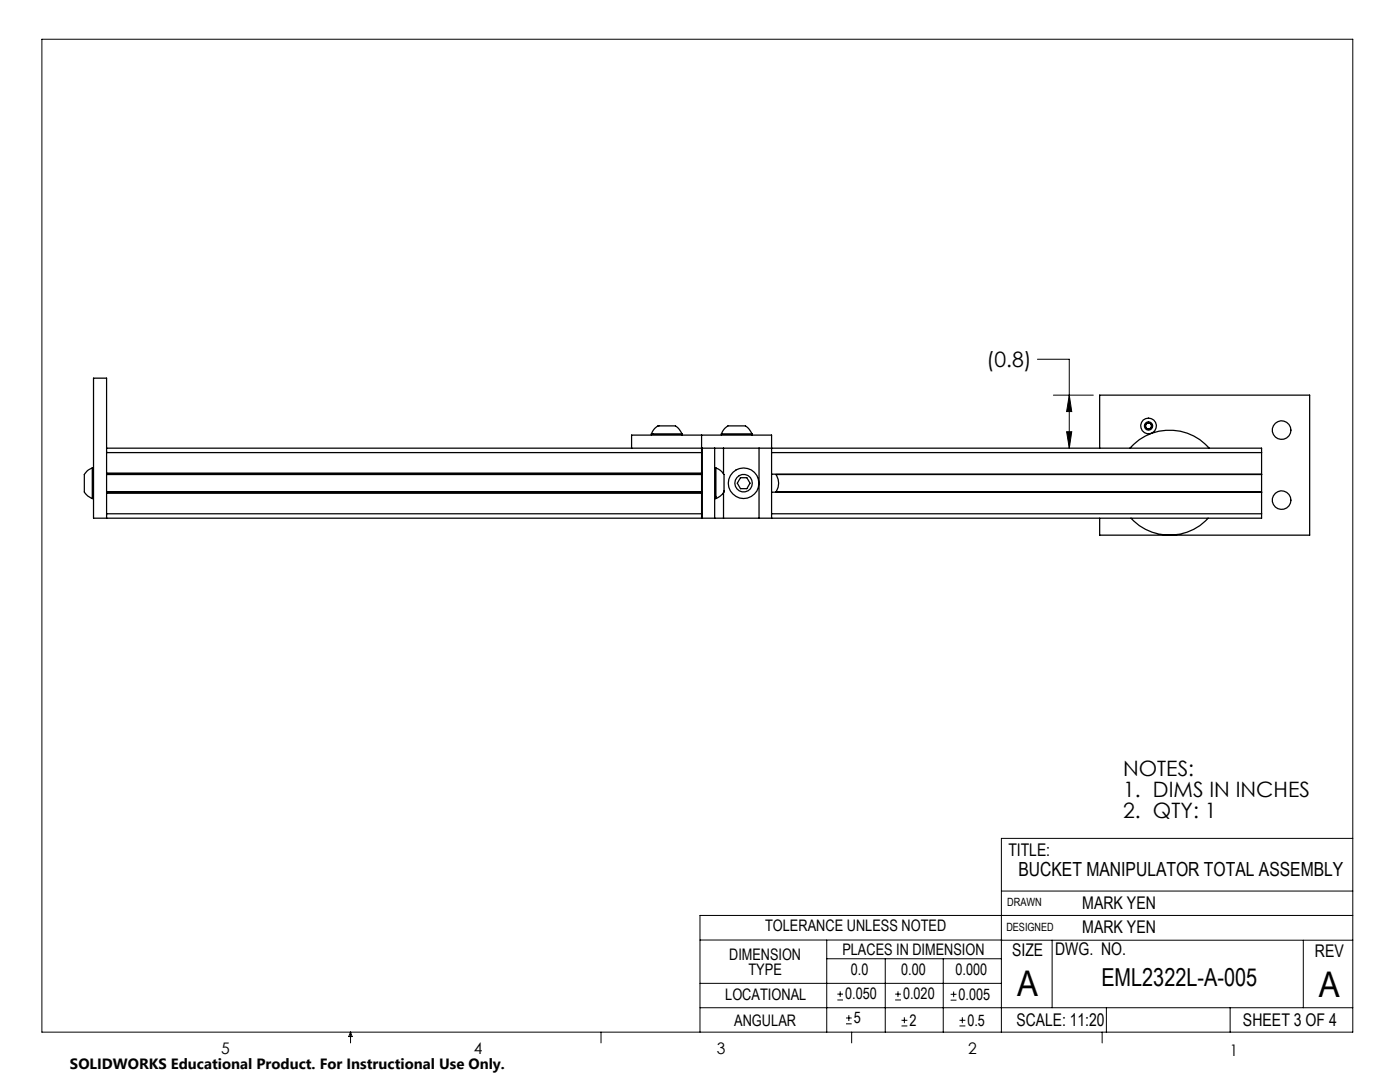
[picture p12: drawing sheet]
<svg xmlns="http://www.w3.org/2000/svg" width="279mm" height="216mm" viewBox="0 0 279 216" stroke-linecap="round" stroke-linejoin="round" font-family="sans-serif">
<g fill="none" stroke="#000" stroke-width=".2">
<path d="M8.4 7.8h261.6v198.2h-261.6zM207 71.7h6.4v17.7M210.2 78.8h8M213.4 78.8l.5 3.3h-1zM212.9 86.1h1l-.5 3.3zM199.8 177.8h70.2M270 167.3h-70.2v38.7M139.7 187.6h60.2M139.7 196.2h60.1M165 187.6v18.4M165 191.3h34.8M167.1 199.5h1.1"/>
<path d="M167.1 198.4h1.1M167.7 197.8v1.1M176.7 191.3v14.7M178.6 199.5h1.2M178.6 198.4h1.2M179.2 197.8v1.1M188.2 191.3v14.7M189.7 199.6h1.2M189.7 198.4h1.2M190.3 197.8v1.2M199.8 187.6h70.2M210 187.6v13.5"/>
<path d="M260.1 187.6v13.5M270 182.7h-130.3v23.3M70 206v2.1M70 206l.3 .8h-.7zM119.9 206v2.1M139.7 201.1h130.3M168.8 204.3h1.2M168.8 203.1h1.2M169.4 202.6v1.1M170 206v2.1M179.9 204.7h1.2M179.9 203.6h1.2"/>
<path d="M180.5 203v1.2M191.5 204.7h1.2M191.5 203.6h1.2M192.1 203v1.2M220 206v2.1M220.8 201.1v4.9M245.5 201.1v4.9"/>
</g>
<path d="M213.4 78.8l.5 3.3h-1zM212.9 86.1h1l-.5 3.3z" fill="#000"/>
<g fill="none" stroke="#000" stroke-width=".25">
<path d="M18.4 93.4a2.46 2.46 0 0 0-1.6 1.4v2.5a1.96 1.96 0 0 0 1.4 2.1l.2 .1M18.4 93.4v6.1M18.4 93.4h.3M18.4 99.5h.3M21.3 90.3v-14.8h-2.6v27.9h121.4M21.3 94.4v4M21.3 89.4h118.8M21.3 98.2h118.7M21.3 94.6h118.7M21.3 94.7h118.7M21.3 90.3h118.7M21.3 98.4h118.7"/>
<path d="M21.3 90.3v4.1M21.3 98.4v4.1M21.3 94.4h118.7M126 89.4v-2.6h28v16.6M130 86.6a2.49 2.49 0 0 1 1.5-1.6h2.7a1.59 1.59 0 0 1 1.7 1.1l.2 .5M130 86.6h6.1M130 86.6v.2M136.1 86.6v.2M140 86.8v3.5M140 98.2v.2M140 94.4v.2M140 90.3v4.1"/>
<path d="M140 94.6v3.6M140 98.4v4.1M140.1 89.4h2.5M140.1 89.4v14M142.6 89.4h1.8M142.6 93.4h.3M142.6 99.5h.3M142.6 89.4v14M142.9 93.4a2.44 2.44 0 0 1 1.6 1.5v2.6a1.71 1.71 0 0 1-1.1 1.7l-.5 .3M142.9 93.4v6.1M144 86.6a2.7 2.7 0 0 1 1.4-1.6h2.5a1.94 1.94 0 0 1 2.1 1.4l.1 .2M144 86.6h6.1"/>
<path d="M144 86.6v.2M144.4 89.4h7.1M144.4 89.4v5.1M144.4 98.3v5.1M147.8 95.3h1.2l.7 1.1-.7 1.1h-1.2l-.7-1.1zM150.1 86.6v.2M151.5 89.4h100.3v.9M151.5 89.4v14M154 98.2h97.8M154 94.6h97.8M154 90.3h97.8M219.5 89.4v-10.6h41.9v28h-41.9v-3.4"/>
<path d="M225.5 89.4a10.5 10.5 0 0 1 15.8 0M228.6 85l.3 .5M228.9 84.5l-.3 .5M228.9 85.5h.6M228.9 84.5l.2-.2 .4 .2M228.9 84.5h.6M229.5 84.5l.2 .1 .1 .4M229.5 84.5l.3 .5M229.8 85l-.3 .5M251.8 94.7h-97a2.98 2.98 0 0 1 0 3.5M251.8 90.3v12.2M21.3 102.5v.9"/>
<path d="M21.3 102.5h118.7M140 102.5v.9M140.1 103.4h2.5M142.6 103.4h1.8M144.4 103.4h7.1M151.5 103.4h2.5M154 102.5h97.8M225.7 103.4a10.5 10.5 0 0 0 15.4 0M251.8 102.5v.9h-97.8"/>
<circle cx="148.4" cy="96.4" r="1.75"/>
<circle cx="148.4" cy="96.4" r="3"/>
<circle cx="229.2" cy="85" r=".82"/>
<circle cx="229.2" cy="85" r="1.56"/>
<circle cx="255.8" cy="99.8" r="1.86"/>
<circle cx="255.8" cy="85.8" r="1.86"/>
</g>
<g font-size="7.1">
<text x="203" y="198.7">A</text>
<text x="263.2" y="198.9">A</text>
</g>
<text font-size="4.9" x="219.8" y="196.7">EML2322L-A-005</text>
<g font-size="4.2">
<text x="196.9" y="73.3">(0.8)</text>
<text x="224.2" y="154.8">NOTES:</text>
<text x="224.2" y="158.9">1. DIMS IN INCHES</text>
<text x="224.2" y="163.1">2. QTY: 1</text>
</g>
<text font-size="3.9" x="203.2" y="174.9">BUCKET MANIPULATOR TOTAL ASSEMBLY</text>
<g font-size="3.5">
<text x="201.2" y="170.7">TITLE:</text>
<text x="216" y="181.4">MARK YEN</text>
<text x="202" y="190.7">SIZE</text>
<text x="210.6" y="190.6">DWG. NO.</text>
<text x="216" y="186.2">MARK YEN</text>
<text x="262.4" y="190.9">REV</text>
<text x="202.9" y="204.6">SCALE: 11:20</text>
<text x="248.1" y="204.6">SHEET 3 OF 4</text>
</g>
<g font-size="3.2">
<text x="152.7" y="185.7">TOLERANCE UNLESS NOTED</text>
<text x="145.5" y="191.5">DIMENSION</text>
<text x="168.1" y="190.5">PLACES IN DIMENSION</text>
<text x="149.4" y="194.6">TYPE</text>
<text x="169.8" y="194.6">0.0</text>
<text x="179.8" y="194.6">0.00</text>
<text x="190.7" y="194.6">0.000</text>
<text x="144.7" y="199.6">LOCATIONAL</text>
<text x="168.7" y="199.4">0.050</text>
<text x="180.2" y="199.4">0.020</text>
<text x="191.3" y="199.5">0.005</text>
<text x="146.5" y="204.6">ANGULAR</text>
<text x="170.4" y="204.2">5</text>
<text x="181.5" y="204.6">2</text>
<text x="193.1" y="204.6">0.5</text>
<text x="44.2" y="210.4">5</text>
<text x="94.6" y="210.3">4</text>
<text x="143.1" y="210.4">3</text>
<text x="193.2" y="210.3">2</text>
<text x="245.4" y="210.6">1</text>
</g>
<text font-size="3" x="14" y="213.3">SOLIDWORKS Educational Product. For Instructional Use Only.</text>
<g font-size="2.3">
<text x="200.8" y="185.7">DESIGNED</text>
<text x="201" y="180.9">DRAWN</text>
</g>
</svg>
